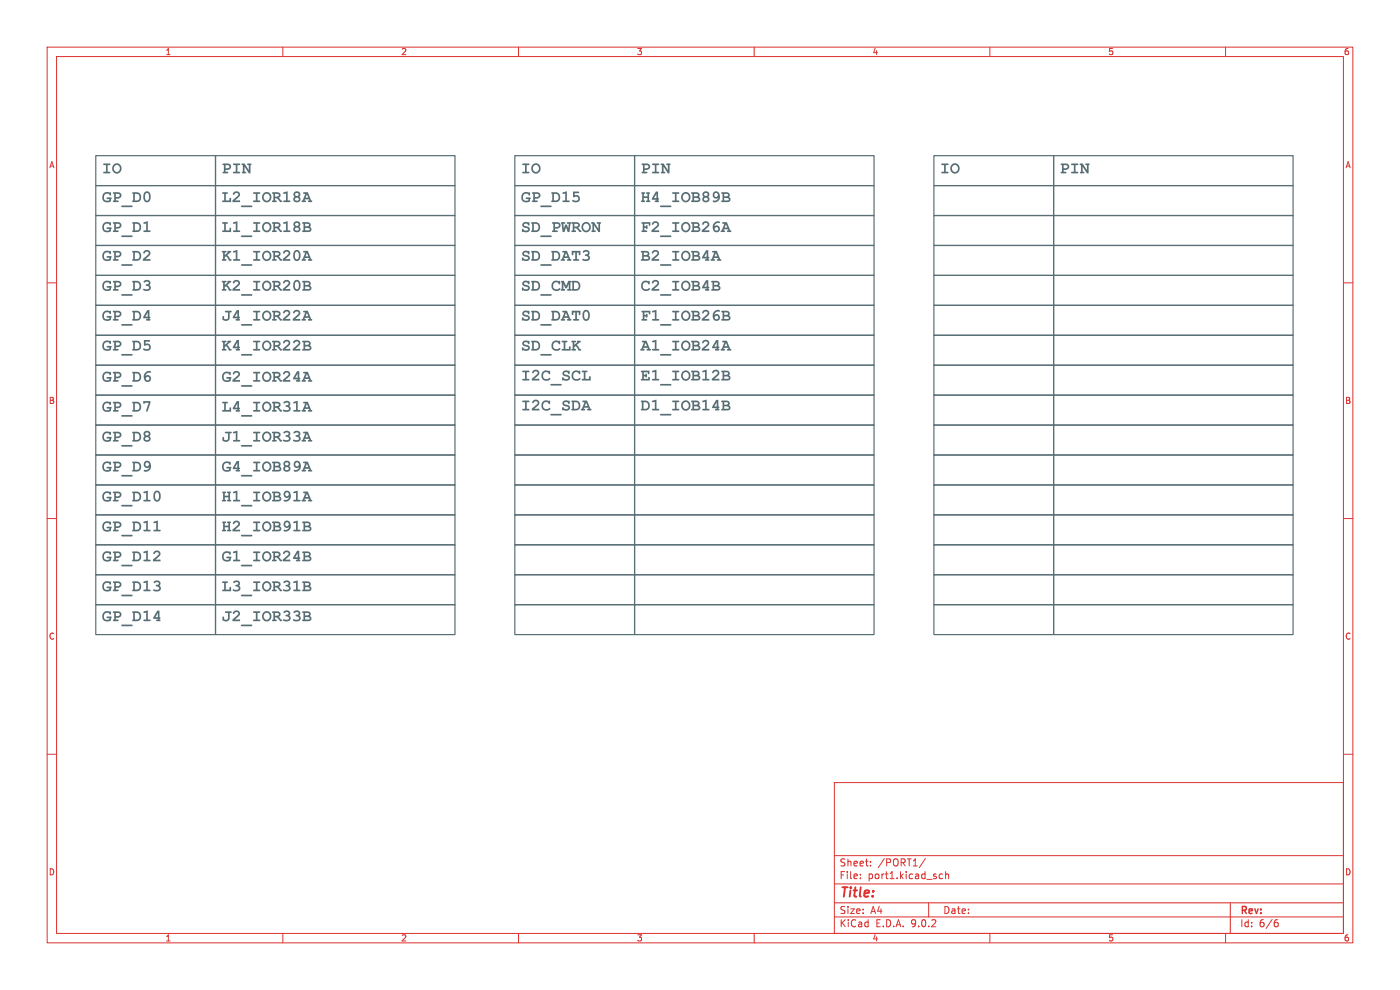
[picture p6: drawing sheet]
<svg xmlns="http://www.w3.org/2000/svg" width="297mm" height="210mm" viewBox="0 0 297 210" stroke-linecap="round" stroke-linejoin="round" font-family="sans-serif">
<g fill="none" stroke="#dc322f" stroke-width=".21">
<path d="M10 10h277v190h-277zM12 12h273v186h-273zM60 10v2M110 10v2M160 10v2M210 10v2M260 10v2M10 60h2M285 60h2M10 110h2M285 110h2M10 160h2"/>
<path d="M177 166h108v32h-108zM285 160h2M60 198v2M110 198v2M160 198v2M177 194.5h108M177 191.5h108M177 187.5h108M177 181.5h108M182.5 186.3v.1M182.5 185.5v.1M184.7 183.6v.1"/>
<path d="M184.7 182.8v.1M196.3 182.1l-1.3 2M197 191.5v3M199.2 186.1l.3 .3 .5-.1M200 185.5l-.5-.1-.3 .3M200.6 185.5l.2-.1 .4 .1v.9M200.6 184.9v1.5M210 198v2M260 198v2M261 191.5v6.5M270.6 195.7h.4l.2 .3-.1 .5-.5 .1M271 195.1l-.4 .1"/>
</g>
<g fill="none" stroke="#586e75" stroke-width=".25">
<path d="M20.3 33h25.4v6.4h-25.4zM20.3 39.4h25.4v6.3h-25.4zM45.7 39.4h50.8v6.3h-50.8zM45.7 33h50.8v6.4h-50.8zM109.2 39.4h25.4v6.3h-25.4zM109.2 33h25.4v6.4h-25.4zM134.6 33h50.8v6.4h-50.8zM134.6 39.4h50.8v6.3h-50.8zM198.1 33h25.4v6.4h-25.4zM198.1 39.4h25.4v6.3h-25.4zM223.5 33h50.8v6.4h-50.8zM223.5 39.4h50.8v6.3h-50.8z"/>
<path d="M20.3 52.1h25.4v6.3h-25.4zM20.3 45.7h25.4v6.4h-25.4zM20.3 58.4h25.4v6.4h-25.4zM45.7 45.7h50.8v6.4h-50.8zM45.7 58.4h50.8v6.4h-50.8zM45.7 52.1h50.8v6.3h-50.8zM109.2 45.7h25.4v6.4h-25.4zM109.2 52.1h25.4v6.3h-25.4zM109.2 58.4h25.4v6.4h-25.4zM134.6 45.7h50.8v6.4h-50.8zM134.6 58.4h50.8v6.4h-50.8zM134.6 52.1h50.8v6.3h-50.8z"/>
<path d="M198.1 52.1h25.4v6.3h-25.4zM198.1 45.7h25.4v6.4h-25.4zM198.1 58.4h25.4v6.4h-25.4zM223.5 58.4h50.8v6.4h-50.8zM223.5 52.1h50.8v6.3h-50.8zM223.5 45.7h50.8v6.4h-50.8zM20.3 77.5h25.4v6.3h-25.4zM20.3 71.1h25.4v6.4h-25.4zM20.3 64.8h25.4v6.3h-25.4zM45.7 71.1h50.8v6.4h-50.8zM45.7 64.8h50.8v6.3h-50.8zM45.7 77.5h50.8v6.3h-50.8z"/>
<path d="M109.2 77.5h25.4v6.3h-25.4zM109.2 71.1h25.4v6.4h-25.4zM109.2 64.8h25.4v6.3h-25.4zM134.6 77.5h50.8v6.3h-50.8zM134.6 71.1h50.8v6.4h-50.8zM134.6 64.8h50.8v6.3h-50.8zM198.1 77.5h25.4v6.3h-25.4zM198.1 71.1h25.4v6.4h-25.4zM198.1 64.8h25.4v6.3h-25.4zM223.5 64.8h50.8v6.3h-50.8zM223.5 71.1h50.8v6.4h-50.8zM223.5 77.5h50.8v6.3h-50.8z"/>
<path d="M20.3 96.5h25.4v6.4h-25.4zM20.3 90.2h25.4v6.3h-25.4zM20.3 83.8h25.4v6.4h-25.4zM45.7 96.5h50.8v6.4h-50.8zM45.7 83.8h50.8v6.4h-50.8zM45.7 90.2h50.8v6.3h-50.8zM109.2 90.2h25.4v6.3h-25.4zM109.2 96.5h25.4v6.4h-25.4zM109.2 83.8h25.4v6.4h-25.4zM134.6 83.8h50.8v6.4h-50.8zM134.6 90.2h50.8v6.3h-50.8zM134.6 96.5h50.8v6.4h-50.8z"/>
<path d="M198.1 96.5h25.4v6.4h-25.4zM198.1 90.2h25.4v6.3h-25.4zM198.1 83.8h25.4v6.4h-25.4zM223.5 96.5h50.8v6.4h-50.8zM223.5 90.2h50.8v6.3h-50.8zM223.5 83.8h50.8v6.4h-50.8zM20.3 109.2h25.4v6.4h-25.4zM20.3 102.9h25.4v6.3h-25.4zM20.3 115.6h25.4v6.3h-25.4zM45.7 115.6h50.8v6.3h-50.8zM45.7 109.2h50.8v6.4h-50.8zM45.7 102.9h50.8v6.3h-50.8z"/>
<path d="M109.2 102.9h25.4v6.3h-25.4zM109.2 115.6h25.4v6.3h-25.4zM109.2 109.2h25.4v6.4h-25.4zM134.6 109.2h50.8v6.4h-50.8zM134.6 102.9h50.8v6.3h-50.8zM134.6 115.6h50.8v6.3h-50.8zM198.1 109.2h25.4v6.4h-25.4zM198.1 102.9h25.4v6.3h-25.4zM198.1 115.6h25.4v6.3h-25.4zM223.5 109.2h50.8v6.4h-50.8zM223.5 115.6h50.8v6.3h-50.8zM223.5 102.9h50.8v6.3h-50.8z"/>
<path d="M20.3 121.9h25.4v6.4h-25.4zM20.3 128.3h25.4v6.3h-25.4zM45.7 128.3h50.8v6.3h-50.8zM45.7 121.9h50.8v6.4h-50.8zM109.2 121.9h25.4v6.4h-25.4zM109.2 128.3h25.4v6.3h-25.4zM134.6 121.9h50.8v6.4h-50.8zM134.6 128.3h50.8v6.3h-50.8zM198.1 128.3h25.4v6.3h-25.4zM198.1 121.9h25.4v6.4h-25.4zM223.5 128.3h50.8v6.3h-50.8zM223.5 121.9h50.8v6.4h-50.8z"/>
</g>
<g font-size="3.5" fill="#586e75">
<text x="21.6" y="37.7">IO</text>
<text x="47" y="37.7">PIN</text>
<text x="110.5" y="37.7">IO</text>
<text x="135.9" y="37.7">PIN</text>
<text x="199.4" y="37.7">IO</text>
<text x="224.8" y="37.7">PIN</text>
<text x="21.6" y="43.8">GP_D0</text>
<text x="47" y="43.8">L2_IOR18A</text>
<text x="110.5" y="43.8">GP_D15</text>
<text x="135.9" y="43.8">H4_IOB89B</text>
<text x="21.6" y="50.2">GP_D1</text>
<text x="47" y="50.2">L1_IOR18B</text>
<text x="110.5" y="50.2">SD_PWRON</text>
<text x="135.9" y="50.2">F2_IOB26A</text>
<text x="21.6" y="56.3">GP_D2</text>
<text x="47" y="56.3">K1_IOR20A</text>
<text x="110.5" y="56.3">SD_DAT3</text>
<text x="135.9" y="56.3">B2_IOB4A</text>
<text x="21.6" y="62.6">GP_D3</text>
<text x="47" y="62.6">K2_IOR20B</text>
<text x="110.5" y="62.6">SD_CMD</text>
<text x="135.9" y="62.6">C2_IOB4B</text>
<text x="21.6" y="69">GP_D4</text>
<text x="47" y="69">J4_IOR22A</text>
<text x="110.5" y="69">SD_DAT0</text>
<text x="135.9" y="69">F1_IOB26B</text>
<text x="21.6" y="75.3">GP_D5</text>
<text x="47" y="75.3">K4_IOR22B</text>
<text x="110.5" y="75.3">SD_CLK</text>
<text x="135.9" y="75.3">A1_IOB24A</text>
<text x="21.6" y="81.9">GP_D6</text>
<text x="47" y="81.9">G2_IOR24A</text>
<text x="110.5" y="81.7">I2C_SCL</text>
<text x="135.9" y="81.7">E1_IOB12B</text>
<text x="21.6" y="88.3">GP_D7</text>
<text x="47" y="88.3">L4_IOR31A</text>
<text x="110.5" y="88">I2C_SDA</text>
<text x="135.9" y="88">D1_IOB14B</text>
<text x="21.6" y="94.6">GP_D8</text>
<text x="47" y="94.6">J1_IOR33A</text>
<text x="21.6" y="101">GP_D9</text>
<text x="47" y="101">G4_IOB89A</text>
<text x="21.6" y="107.3">GP_D10</text>
<text x="47" y="107.3">H1_IOB91A</text>
<text x="21.6" y="113.7">GP_D11</text>
<text x="47" y="113.7">H2_IOB91B</text>
<text x="21.6" y="120">GP_D12</text>
<text x="47" y="120">G1_IOR24B</text>
<text x="21.6" y="126.4">GP_D13</text>
<text x="47" y="126.4">L3_IOR31B</text>
<text x="21.6" y="132.7">GP_D14</text>
<text x="47" y="132.7">J2_IOR33B</text>
</g>
<text font-size="2.8" fill="#dc322f" x="178" y="190.9">Title:</text>
<g font-size="2.1" fill="#dc322f">
<text x="178" y="184">Sheet:</text>
<text x="186.2" y="184">/PORT1/</text>
<text x="178" y="186.7">File:</text>
<text x="184.1" y="186.7">port1.kicad_sch</text>
<text x="178" y="196.9">KiCad</text>
<text x="178" y="194.1">Size:</text>
<text x="184.7" y="194.1">A4</text>
<text x="185.7" y="196.9">E.D.A.</text>
<text x="193.3" y="196.9">9.0.2</text>
<text x="200" y="194.1">Date:</text>
<text x="263" y="194.3">Rev:</text>
<text x="263" y="196.9">Id:</text>
<text x="267.1" y="196.9">6/6</text>
</g>
<g font-size="1.8" fill="#dc322f">
<text x="35" y="11.9">1</text>
<text x="85" y="11.9">2</text>
<text x="135" y="11.9">3</text>
<text x="185" y="11.9">4</text>
<text x="235" y="11.9">5</text>
<text x="285" y="11.9">6</text>
<text x="10.3" y="35.9">A</text>
<text x="285.3" y="35.9">A</text>
<text x="10.3" y="85.9">B</text>
<text x="285.3" y="85.9">B</text>
<text x="10.3" y="135.9">C</text>
<text x="285.3" y="135.9">C</text>
<text x="10.3" y="185.9">D</text>
<text x="285.3" y="185.9">D</text>
<text x="35" y="199.9">1</text>
<text x="85" y="199.9">2</text>
<text x="135" y="199.9">3</text>
<text x="185" y="199.9">4</text>
<text x="235" y="199.9">5</text>
<text x="285" y="199.9">6</text>
</g>
</svg>
